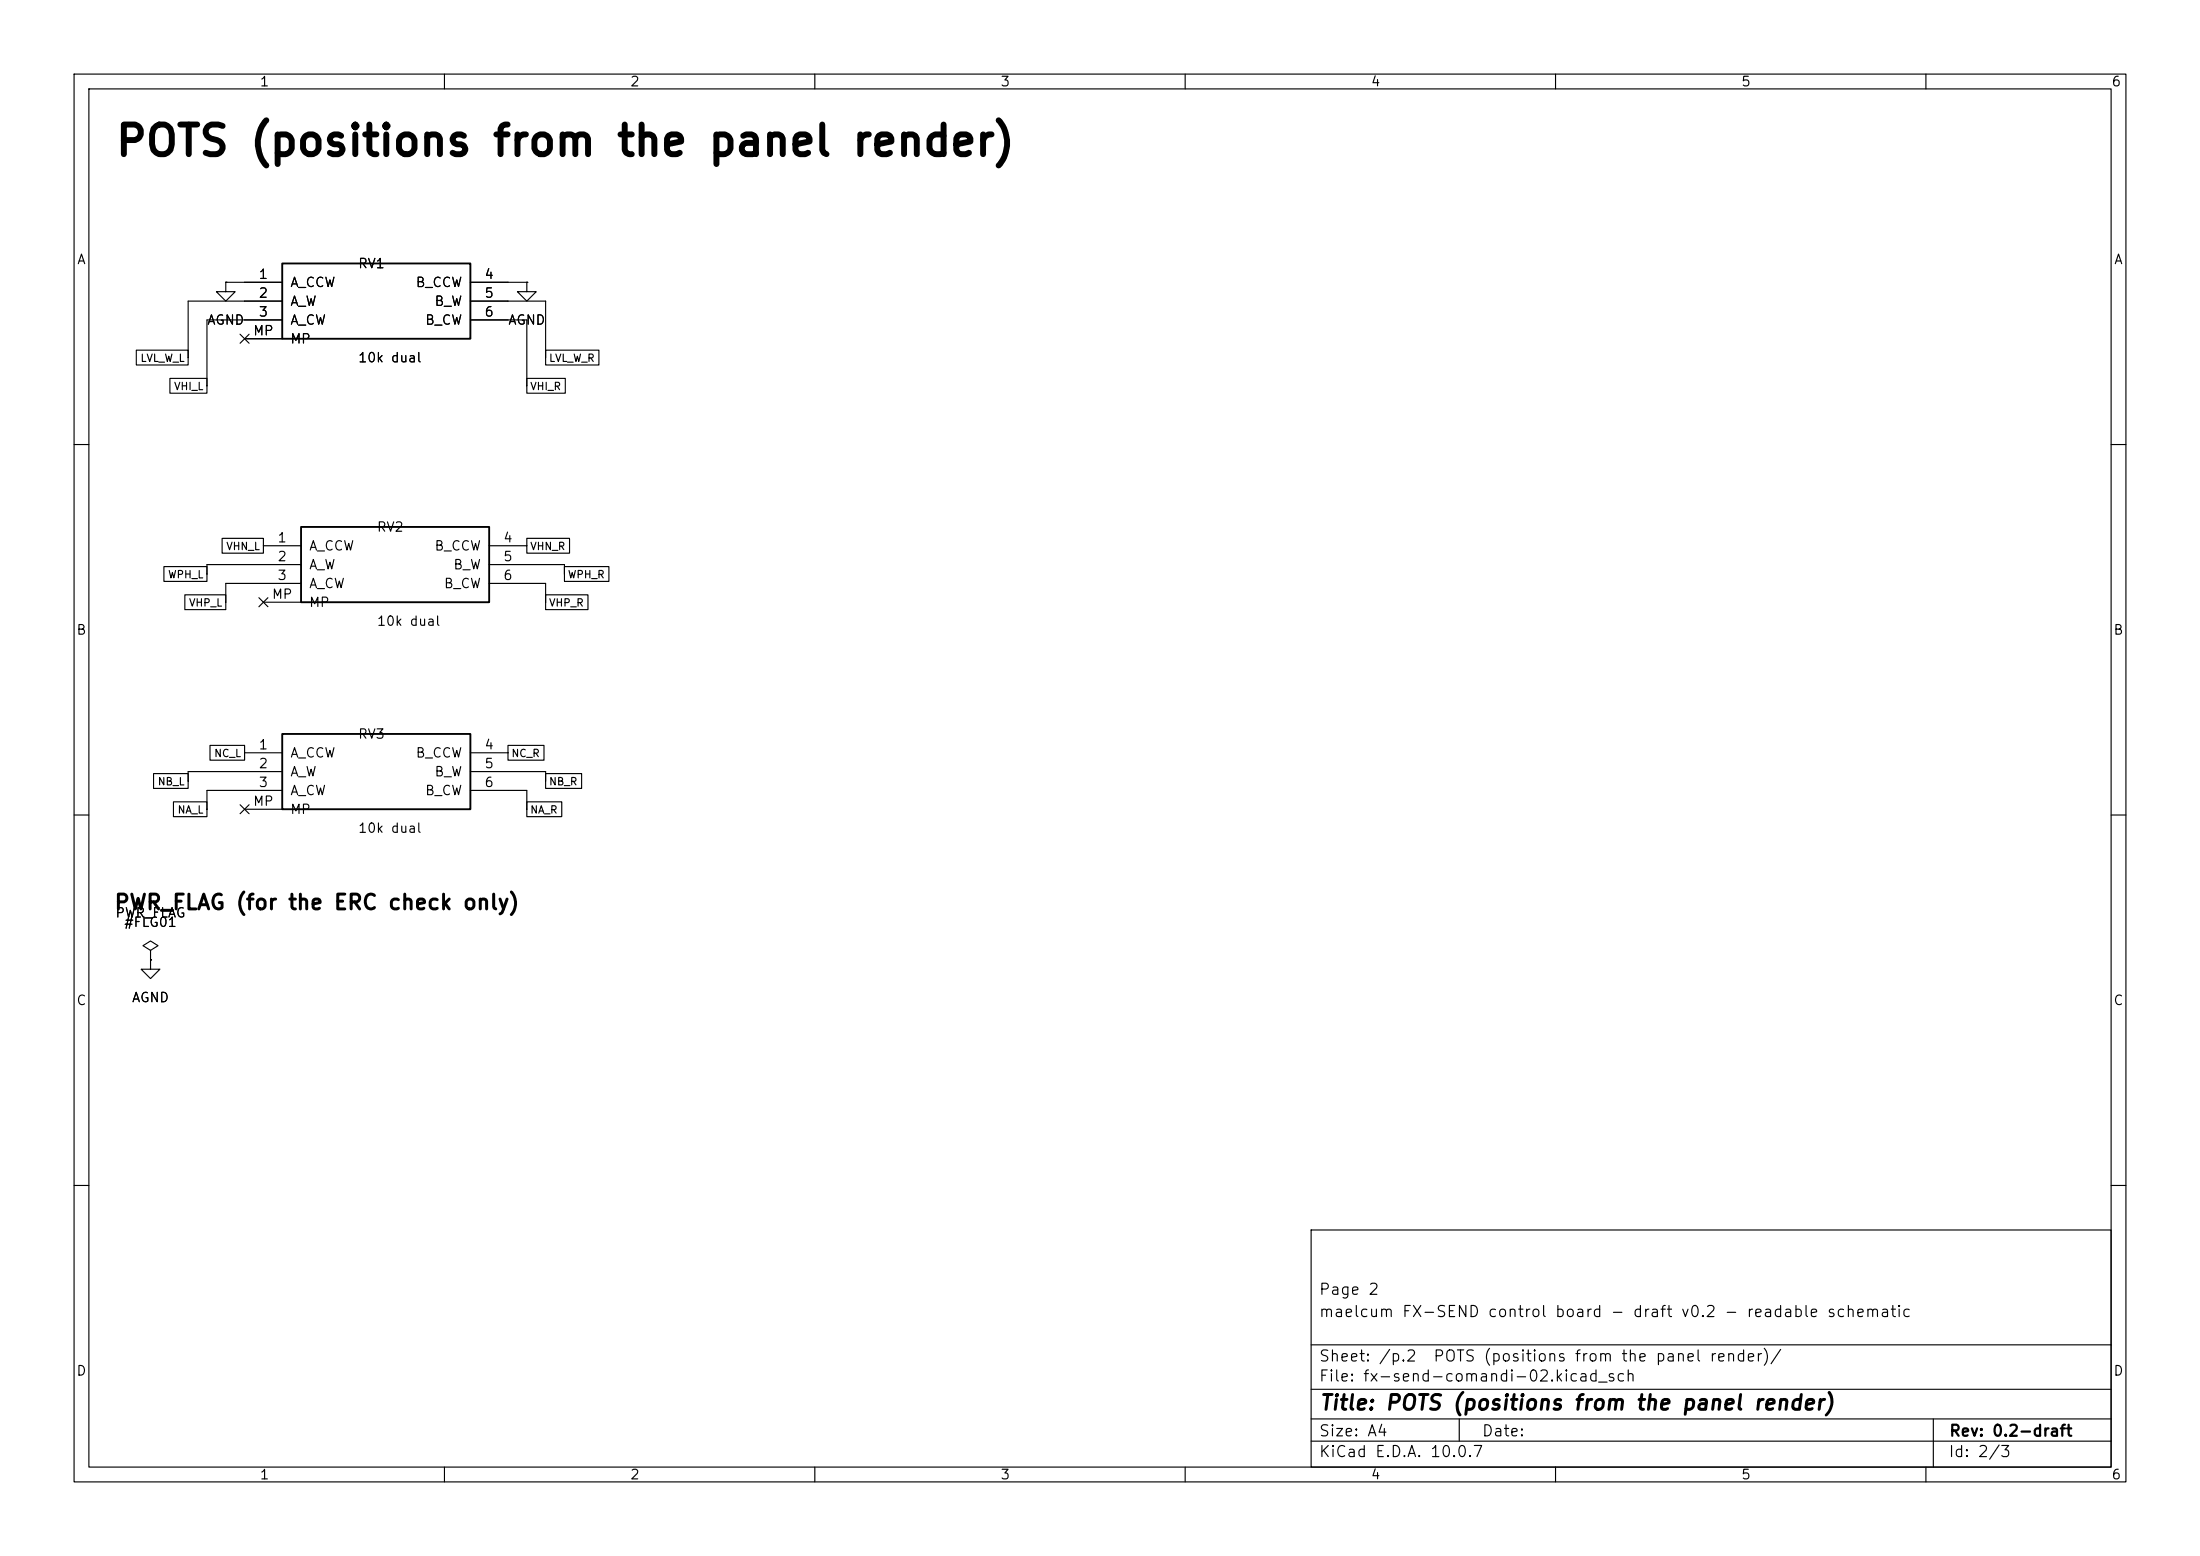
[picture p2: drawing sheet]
(kicad_sch
 (version 20260101)
 (generator "eeschema")
 (generator_version "10.0")
 (paper "A4")
 (title_block
  (title "POTS (positions from the panel render)")
  (rev "0.2-draft")
  (comment 1 "maelcum FX-SEND control board - draft v0.2 - readable schematic")
  (comment 2 "Page 2"))
 (lib_symbols
  (symbol
   "maelcum:POT_DUAL"
   (pin_names
    (offset 1.016)) (exclude_from_sim no) (in_bom yes) (on_board yes)
   (property
    "Reference"
    "RV" (at 0 8.89 0) (effects (font (size 1.27 1.27))))
   (property
    "Value"
    "POT_DUAL" (at 0 -8.89 0) (effects (font (size 1.27 1.27))))
   (property
    "Footprint"
    "Potentiometer_THT:Potentiometer_Alps_RK09L_Double_Vertical" (at 0 0 0) (effects (font (size 1.27 1.27)) (hide yes)))
   (property
    "Datasheet"
    "" (at 0 0 0) (effects (font (size 1.27 1.27)) (hide yes)))
   (property
    "Description"
    "Pot doppio, Alps RK09L verticale; MP = staffe, a massa telaio attraverso il pannello" (at 0 0 0) (effects (font (size 1.27 1.27)) (hide yes)))
   (symbol
    "POT_DUAL_0_1"
    (rectangle (start -12.7 5.08) (end 12.7 -5.08) (stroke (width 0.254) (type default)) (fill (type background))))
   (symbol
    "POT_DUAL_1_1"
    (pin
    passive
    line (at -17.78 2.54 0) (length 5.08) (name
    "A_CCW" (effects (font (size 1.27 1.27)))) (number
    "1" (effects (font (size 1.27 1.27)))))
    (pin
    passive
    line (at -17.78 0 0) (length 5.08) (name
    "A_W" (effects (font (size 1.27 1.27)))) (number
    "2" (effects (font (size 1.27 1.27)))))
    (pin
    passive
    line (at -17.78 -2.54 0) (length 5.08) (name
    "A_CW" (effects (font (size 1.27 1.27)))) (number
    "3" (effects (font (size 1.27 1.27)))))
    (pin
    passive
    line (at -17.78 -5.08 0) (length 5.08) (name
    "MP" (effects (font (size 1.27 1.27)))) (number
    "MP" (effects (font (size 1.27 1.27)))))
    (pin
    passive
    line (at 17.78 2.54 180) (length 5.08) (name
    "B_CCW" (effects (font (size 1.27 1.27)))) (number
    "4" (effects (font (size 1.27 1.27)))))
    (pin
    passive
    line (at 17.78 0 180) (length 5.08) (name
    "B_W" (effects (font (size 1.27 1.27)))) (number
    "5" (effects (font (size 1.27 1.27)))))
    (pin
    passive
    line (at 17.78 -2.54 180) (length 5.08) (name
    "B_CW" (effects (font (size 1.27 1.27)))) (number
    "6" (effects (font (size 1.27 1.27)))))))
  (symbol
   "power:GND"
   (power global)
   (pin_numbers (hide yes))
   (pin_names
    (offset 0) (hide yes)) (exclude_from_sim no) (in_bom yes) (on_board yes)
   (in_pos_files yes)
   (duplicate_pin_numbers_are_jumpers no)
   (property
    "Reference"
    "#PWR" (at 0 -6.35 0) (show_name no) (do_not_autoplace no) (hide yes) (effects (font (size 1.27 1.27))))
   (property
    "Value"
    "GND" (at 0 -3.81 0) (show_name no) (do_not_autoplace no) (effects (font (size 1.27 1.27))))
   (property
    "Footprint"
    "" (at 0 0 0) (show_name no) (do_not_autoplace no) (hide yes) (effects (font (size 1.27 1.27))))
   (property
    "Datasheet"
    "" (at 0 0 0) (show_name no) (do_not_autoplace no) (hide yes) (effects (font (size 1.27 1.27))))
   (property
    "Description"
    "Power symbol creates a global label with name \"GND\" , ground" (at 0 0 0) (show_name no) (do_not_autoplace no) (hide yes) (effects (font (size 1.27 1.27))))
   (property
    "ki_keywords"
    "global power" (at 0 0 0) (show_name no) (do_not_autoplace no) (hide yes) (effects (font (size 1.27 1.27))))
   (symbol
    "GND_0_1"
    (polyline (pts (xy 0 0) (xy 0 -1.27) (xy 1.27 -1.27) (xy 0 -2.54) (xy -1.27 -1.27) (xy 0 -1.27)) (stroke (width 0) (type default)) (fill (type none))))
   (symbol
    "GND_1_1"
    (pin
    power_in
    line (at 0 0 270) (length 0) (name
    "" (effects (font (size 1.27 1.27)))) (number
    "1" (effects (font (size 1.27 1.27))))))
   (embedded_fonts no))
  (symbol
   "power:PWR_FLAG"
   (power global)
   (pin_numbers (hide yes))
   (pin_names
    (offset 0) (hide yes)) (exclude_from_sim no) (in_bom yes) (on_board yes)
   (in_pos_files yes)
   (duplicate_pin_numbers_are_jumpers no)
   (property
    "Reference"
    "#FLG" (at 0 1.905 0) (show_name no) (do_not_autoplace no) (hide yes) (effects (font (size 1.27 1.27))))
   (property
    "Value"
    "PWR_FLAG" (at 0 3.81 0) (show_name no) (do_not_autoplace no) (effects (font (size 1.27 1.27))))
   (property
    "Footprint"
    "" (at 0 0 0) (show_name no) (do_not_autoplace no) (hide yes) (effects (font (size 1.27 1.27))))
   (property
    "Datasheet"
    "" (at 0 0 0) (show_name no) (do_not_autoplace no) (hide yes) (effects (font (size 1.27 1.27))))
   (property
    "Description"
    "Special symbol for telling ERC where power comes from" (at 0 0 0) (show_name no) (do_not_autoplace no) (hide yes) (effects (font (size 1.27 1.27))))
   (property
    "ki_keywords"
    "flag power" (at 0 0 0) (show_name no) (do_not_autoplace no) (hide yes) (effects (font (size 1.27 1.27))))
   (symbol
    "PWR_FLAG_0_0"
    (pin
    power_out
    line (at 0 0 90) (length 0) (name
    "" (effects (font (size 1.27 1.27)))) (number
    "1" (effects (font (size 1.27 1.27))))))
   (symbol
    "PWR_FLAG_0_1"
    (polyline (pts (xy 0 0) (xy 0 1.27) (xy -1.016 1.905) (xy 0 2.54) (xy 1.016 1.905) (xy 0 1.27)) (stroke (width 0) (type default)) (fill (type none))))
   (embedded_fonts no)))
 (text
  "POTS (positions from the panel render)"
  (exclude_from_sim no)
  (at 15.24 21.59 0)
  (effects (font (size 4 4)
    (bold yes)) (justify left bottom)))
 (symbol
  (lib_id "maelcum:POT_DUAL")
  (at 50.8 40.64 0)
  (unit 1)
  (body_style 1)
  (exclude_from_sim no)
  (in_bom yes)
  (on_board yes)
  (dnp no)
  (property
   "Reference"
   "RV1" (at 48.26 35.56 0) (effects (font (size 1.27 1.27)) (justify left)))
  (property
   "Value"
   "10k dual" (at 48.26 48.26 0) (effects (font (size 1.27 1.27)) (justify left)))
  (property
   "Footprint"
   "Potentiometer_THT:Potentiometer_Alps_RK09L_Double_Vertical" (at 50.8 40.64 0) (effects (font (size 1.27 1.27)) (justify left) (hide yes)))
  (property
   "Datasheet"
   "" (at 50.8 40.64 0) (effects (font (size 1.27 1.27)) (justify left) (hide yes)))
  (property
   "Nota"
   "LEVEL: tutto antiorario = silenzio; manopola LEVEL, cappuccio 12.0 mm" (at 50.8 40.64 0) (effects (font (size 1.27 1.27)) (justify left) (hide yes)))
  (pin
   "1")
  (pin
   "2")
  (pin
   "3")
  (pin
   "MP")
  (pin
   "4")
  (pin
   "5")
  (pin
   "6")
  (instances (project
    "fx-send-comandi" (path
    "/17e3a41a-9896-540b-b12b-95d7fe93fbd1/9bdde4fb-328d-5a52-8589-21de2b9fa07b" (reference "RV1") (unit 1)))))
 (wire
  (pts (xy 30.48 38.1) (xy 33.02 38.1))
  (stroke (width 0) (type default)))
 (symbol
  (lib_id "power:GND")
  (at 30.48 38.1 0)
  (unit 1)
  (body_style 1)
  (exclude_from_sim no)
  (in_bom yes)
  (on_board yes)
  (dnp no)
  (property
   "Reference"
   "#PWR001" (at 30.48 38.1 0) (effects (font (size 1.27 1.27)) (justify left) (hide yes)))
  (property
   "Value"
   "AGND" (at 30.48 43.18 0) (effects (font (size 1.27 1.27))))
  (property
   "Footprint"
   "" (at 30.48 38.1 0) (effects (font (size 1.27 1.27)) (justify left) (hide yes)))
  (property
   "Datasheet"
   "" (at 30.48 38.1 0) (effects (font (size 1.27 1.27)) (justify left) (hide yes)))
  (pin
   "1")
  (instances (project
    "fx-send-comandi" (path
    "/17e3a41a-9896-540b-b12b-95d7fe93fbd1/9bdde4fb-328d-5a52-8589-21de2b9fa07b" (reference "#PWR001") (unit 1)))))
 (wire
  (pts (xy 33.02 40.64) (xy 25.4 40.64))
  (stroke (width 0) (type default)))
 (wire
  (pts (xy 25.4 40.64) (xy 25.4 48.26))
  (stroke (width 0) (type default)))
 (wire
  (pts (xy 33.02 43.18) (xy 27.94 43.18))
  (stroke (width 0) (type default)))
 (wire
  (pts (xy 27.94 43.18) (xy 27.94 52.07))
  (stroke (width 0) (type default)))
 (no_connect
  (at 33.02 45.72))
 (wire
  (pts (xy 68.58 38.1) (xy 71.12 38.1))
  (stroke (width 0) (type default)))
 (symbol
  (lib_id "power:GND")
  (at 71.12 38.1 0)
  (unit 1)
  (body_style 1)
  (exclude_from_sim no)
  (in_bom yes)
  (on_board yes)
  (dnp no)
  (property
   "Reference"
   "#PWR002" (at 71.12 38.1 0) (effects (font (size 1.27 1.27)) (justify left) (hide yes)))
  (property
   "Value"
   "AGND" (at 71.12 43.18 0) (effects (font (size 1.27 1.27))))
  (property
   "Footprint"
   "" (at 71.12 38.1 0) (effects (font (size 1.27 1.27)) (justify left) (hide yes)))
  (property
   "Datasheet"
   "" (at 71.12 38.1 0) (effects (font (size 1.27 1.27)) (justify left) (hide yes)))
  (pin
   "1")
  (instances (project
    "fx-send-comandi" (path
    "/17e3a41a-9896-540b-b12b-95d7fe93fbd1/9bdde4fb-328d-5a52-8589-21de2b9fa07b" (reference "#PWR002") (unit 1)))))
 (wire
  (pts (xy 68.58 40.64) (xy 73.66 40.64))
  (stroke (width 0) (type default)))
 (wire
  (pts (xy 73.66 40.64) (xy 73.66 48.26))
  (stroke (width 0) (type default)))
 (wire
  (pts (xy 68.58 43.18) (xy 71.12 43.18))
  (stroke (width 0) (type default)))
 (wire
  (pts (xy 71.12 43.18) (xy 71.12 52.07))
  (stroke (width 0) (type default)))
 (symbol
  (lib_id "maelcum:POT_DUAL")
  (at 53.34 76.2 0)
  (unit 1)
  (body_style 1)
  (exclude_from_sim no)
  (in_bom yes)
  (on_board yes)
  (dnp no)
  (property
   "Reference"
   "RV2" (at 50.8 71.12 0) (effects (font (size 1.27 1.27)) (justify left)))
  (property
   "Value"
   "10k dual" (at 50.8 83.82 0) (effects (font (size 1.27 1.27)) (justify left)))
  (property
   "Footprint"
   "Potentiometer_THT:Potentiometer_Alps_RK09L_Double_Vertical" (at 53.34 76.2 0) (effects (font (size 1.27 1.27)) (justify left) (hide yes)))
  (property
   "Datasheet"
   "" (at 53.34 76.2 0) (effects (font (size 1.27 1.27)) (justify left) (hide yes)))
  (property
   "Nota"
   "HIGH: tutto antiorario = kill (Rp1h = 0, fx-eq2.cir); manopola EQ HIGH, cappuccio 6.0 mm" (at 53.34 76.2 0) (effects (font (size 1.27 1.27)) (justify left) (hide yes)))
  (pin
   "1")
  (pin
   "2")
  (pin
   "3")
  (pin
   "MP")
  (pin
   "4")
  (pin
   "5")
  (pin
   "6")
  (instances (project
    "fx-send-comandi" (path
    "/17e3a41a-9896-540b-b12b-95d7fe93fbd1/9bdde4fb-328d-5a52-8589-21de2b9fa07b" (reference "RV2") (unit 1)))))
 (wire
  (pts (xy 35.56 76.2) (xy 27.94 76.2))
  (stroke (width 0) (type default)))
 (wire
  (pts (xy 27.94 76.2) (xy 27.94 77.47))
  (stroke (width 0) (type default)))
 (wire
  (pts (xy 35.56 78.74) (xy 30.48 78.74))
  (stroke (width 0) (type default)))
 (wire
  (pts (xy 30.48 78.74) (xy 30.48 81.28))
  (stroke (width 0) (type default)))
 (no_connect
  (at 35.56 81.28))
 (wire
  (pts (xy 71.12 76.2) (xy 76.2 76.2))
  (stroke (width 0) (type default)))
 (wire
  (pts (xy 76.2 76.2) (xy 76.2 77.47))
  (stroke (width 0) (type default)))
 (wire
  (pts (xy 71.12 78.74) (xy 73.66 78.74))
  (stroke (width 0) (type default)))
 (wire
  (pts (xy 73.66 78.74) (xy 73.66 81.28))
  (stroke (width 0) (type default)))
 (symbol
  (lib_id "maelcum:POT_DUAL")
  (at 50.8 104.14 0)
  (unit 1)
  (body_style 1)
  (exclude_from_sim no)
  (in_bom yes)
  (on_board yes)
  (dnp no)
  (property
   "Reference"
   "RV3" (at 48.26 99.06 0) (effects (font (size 1.27 1.27)) (justify left)))
  (property
   "Value"
   "10k dual" (at 48.26 111.76 0) (effects (font (size 1.27 1.27)) (justify left)))
  (property
   "Footprint"
   "Potentiometer_THT:Potentiometer_Alps_RK09L_Double_Vertical" (at 50.8 104.14 0) (effects (font (size 1.27 1.27)) (justify left) (hide yes)))
  (property
   "Datasheet"
   "" (at 50.8 104.14 0) (effects (font (size 1.27 1.27)) (justify left) (hide yes)))
  (property
   "Nota"
   "LOW Baxandall: tutto antiorario = kill (Za max), cursore = massa virtuale; manopola EQ LOW, cappuccio 6.0 mm" (at 50.8 104.14 0) (effects (font (size 1.27 1.27)) (justify left) (hide yes)))
  (pin
   "1")
  (pin
   "2")
  (pin
   "3")
  (pin
   "MP")
  (pin
   "4")
  (pin
   "5")
  (pin
   "6")
  (instances (project
    "fx-send-comandi" (path
    "/17e3a41a-9896-540b-b12b-95d7fe93fbd1/9bdde4fb-328d-5a52-8589-21de2b9fa07b" (reference "RV3") (unit 1)))))
 (wire
  (pts (xy 33.02 104.14) (xy 25.4 104.14))
  (stroke (width 0) (type default)))
 (wire
  (pts (xy 25.4 104.14) (xy 25.4 105.41))
  (stroke (width 0) (type default)))
 (wire
  (pts (xy 33.02 106.68) (xy 27.94 106.68))
  (stroke (width 0) (type default)))
 (wire
  (pts (xy 27.94 106.68) (xy 27.94 109.22))
  (stroke (width 0) (type default)))
 (no_connect
  (at 33.02 109.22))
 (wire
  (pts (xy 68.58 104.14) (xy 73.66 104.14))
  (stroke (width 0) (type default)))
 (wire
  (pts (xy 73.66 104.14) (xy 73.66 105.41))
  (stroke (width 0) (type default)))
 (wire
  (pts (xy 68.58 106.68) (xy 71.12 106.68))
  (stroke (width 0) (type default)))
 (wire
  (pts (xy 71.12 106.68) (xy 71.12 109.22))
  (stroke (width 0) (type default)))
 (text
  "PWR_FLAG (for the ERC check only)"
  (exclude_from_sim no)
  (at 15.24 123.19 0)
  (effects (font (size 2 2)
    (bold yes)) (justify left bottom)))
 (symbol
  (lib_id "power:PWR_FLAG")
  (at 20.32 129.54 0)
  (unit 1)
  (body_style 1)
  (exclude_from_sim no)
  (in_bom no)
  (on_board no)
  (dnp no)
  (property
   "Reference"
   "#FLG01" (at 20.32 124.46 0) (effects (font (size 1.27 1.27))))
  (property
   "Value"
   "PWR_FLAG" (at 20.32 123.19 0) (effects (font (size 1.27 1.27))))
  (property
   "Footprint"
   "" (at 20.32 129.54 0) (effects (font (size 1.27 1.27)) (justify left) (hide yes)))
  (property
   "Datasheet"
   "" (at 20.32 129.54 0) (effects (font (size 1.27 1.27)) (justify left) (hide yes)))
  (pin
   "1")
  (instances (project
    "fx-send-comandi" (path
    "/17e3a41a-9896-540b-b12b-95d7fe93fbd1/9bdde4fb-328d-5a52-8589-21de2b9fa07b" (reference "#FLG01") (unit 1)))))
 (symbol
  (lib_id "power:GND")
  (at 20.32 129.54 0)
  (unit 1)
  (body_style 1)
  (exclude_from_sim no)
  (in_bom yes)
  (on_board yes)
  (dnp no)
  (property
   "Reference"
   "#PWR003" (at 20.32 129.54 0) (effects (font (size 1.27 1.27)) (justify left) (hide yes)))
  (property
   "Value"
   "AGND" (at 20.32 134.62 0) (effects (font (size 1.27 1.27))))
  (property
   "Footprint"
   "" (at 20.32 129.54 0) (effects (font (size 1.27 1.27)) (justify left) (hide yes)))
  (property
   "Datasheet"
   "" (at 20.32 129.54 0) (effects (font (size 1.27 1.27)) (justify left) (hide yes)))
  (pin
   "1")
  (instances (project
    "fx-send-comandi" (path
    "/17e3a41a-9896-540b-b12b-95d7fe93fbd1/9bdde4fb-328d-5a52-8589-21de2b9fa07b" (reference "#PWR003") (unit 1)))))
 (global_label
  "LVL_W_L"
  (shape passive)
  (at 25.4 48.26 180)
  (fields_autoplaced yes)
  (effects (font (size 1 1)) (justify right)))
 (global_label
  "VHI_L"
  (shape passive)
  (at 27.94 52.07 180)
  (fields_autoplaced yes)
  (effects (font (size 1 1)) (justify right)))
 (global_label
  "LVL_W_R"
  (shape passive)
  (at 73.66 48.26 0)
  (fields_autoplaced yes)
  (effects (font (size 1 1)) (justify left)))
 (global_label
  "VHI_R"
  (shape passive)
  (at 71.12 52.07 0)
  (fields_autoplaced yes)
  (effects (font (size 1 1)) (justify left)))
 (global_label
  "VHN_L"
  (shape passive)
  (at 35.56 73.66 180)
  (fields_autoplaced yes)
  (effects (font (size 1 1)) (justify right)))
 (global_label
  "WPH_L"
  (shape passive)
  (at 27.94 77.47 180)
  (fields_autoplaced yes)
  (effects (font (size 1 1)) (justify right)))
 (global_label
  "VHP_L"
  (shape passive)
  (at 30.48 81.28 180)
  (fields_autoplaced yes)
  (effects (font (size 1 1)) (justify right)))
 (global_label
  "VHN_R"
  (shape passive)
  (at 71.12 73.66 0)
  (fields_autoplaced yes)
  (effects (font (size 1 1)) (justify left)))
 (global_label
  "WPH_R"
  (shape passive)
  (at 76.2 77.47 0)
  (fields_autoplaced yes)
  (effects (font (size 1 1)) (justify left)))
 (global_label
  "VHP_R"
  (shape passive)
  (at 73.66 81.28 0)
  (fields_autoplaced yes)
  (effects (font (size 1 1)) (justify left)))
 (global_label
  "NC_L"
  (shape passive)
  (at 33.02 101.6 180)
  (fields_autoplaced yes)
  (effects (font (size 1 1)) (justify right)))
 (global_label
  "NB_L"
  (shape passive)
  (at 25.4 105.41 180)
  (fields_autoplaced yes)
  (effects (font (size 1 1)) (justify right)))
 (global_label
  "NA_L"
  (shape passive)
  (at 27.94 109.22 180)
  (fields_autoplaced yes)
  (effects (font (size 1 1)) (justify right)))
 (global_label
  "NC_R"
  (shape passive)
  (at 68.58 101.6 0)
  (fields_autoplaced yes)
  (effects (font (size 1 1)) (justify left)))
 (global_label
  "NB_R"
  (shape passive)
  (at 73.66 105.41 0)
  (fields_autoplaced yes)
  (effects (font (size 1 1)) (justify left)))
 (global_label
  "NA_R"
  (shape passive)
  (at 71.12 109.22 0)
  (fields_autoplaced yes)
  (effects (font (size 1 1)) (justify left))))
